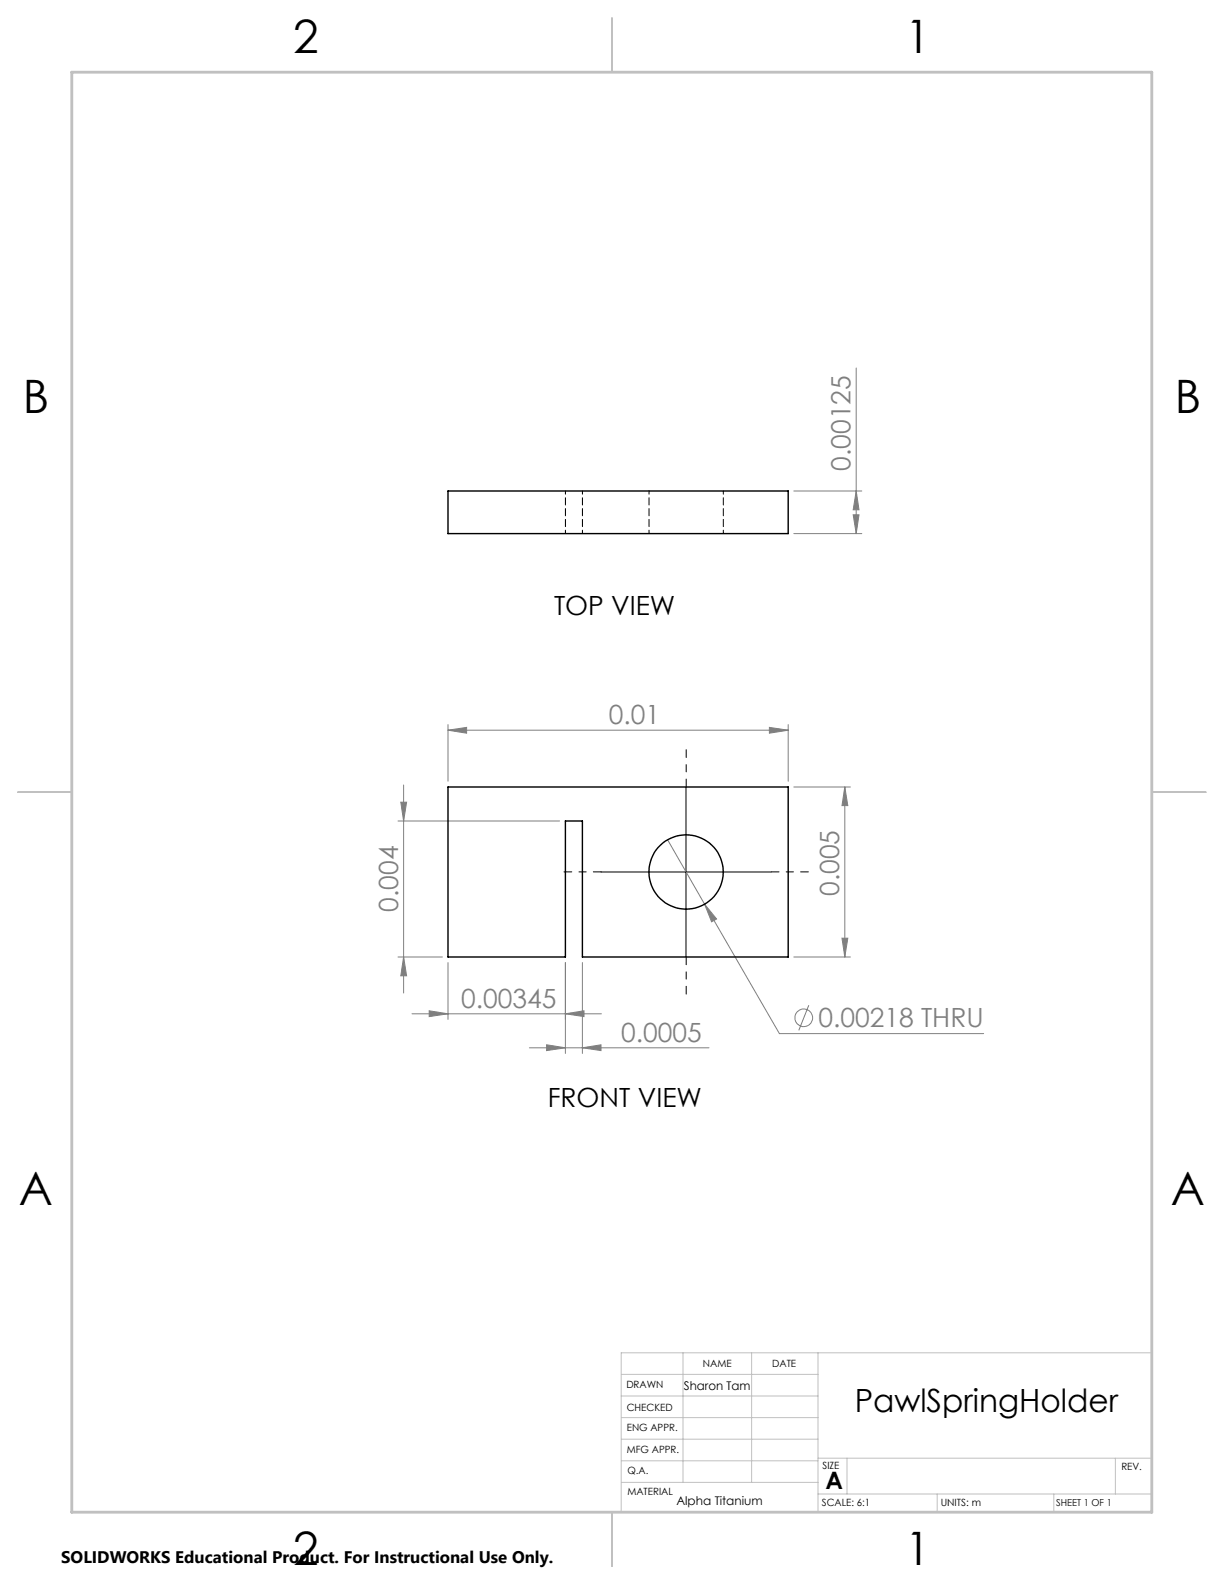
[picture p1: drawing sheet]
<svg xmlns="http://www.w3.org/2000/svg" width="216mm" height="279mm" viewBox="0 0 216 279" stroke-linecap="round" stroke-linejoin="round" font-family="sans-serif">
<g fill="none" stroke="#808080" stroke-width=".18">
<path d="M151 64.9v29.2M140 94.1h12M140 86.6h12M150.5 90.8h1l-.5 3.3zM151 86.6l.5 3.3h-1zM71.2 138.5v36.7M79 128.8l3.3-.5v1zM79 127.8v10M79 128.8h60M135.7 128.3l3.3 .5-3.3 .5zM139 127.8v10M140 138.8h10"/>
<path d="M149 138.8l.5 3.3h-1zM149 138.8v30M70.2 144.8h28.5M70.7 141.5h1l-.5 3.3zM117.8 148.1l19.7 34.2h36M124.3 159.5l2.1 2.6-.9 .5zM70.2 168.8h7.8M71.2 168.8l.5 3.3h-1zM72.7 178.8h33.4M75.7 178.3l3.3 .5-3.3 .5zM79 169.8v10M99.7 178.8l3.3-.5v1z"/>
<path d="M99.7 169.8v16M102.7 169.8v16M140 168.8h10M142.7 177.3l-1.8 4.5M148.5 165.5h1l-.5 3.3zM93.4 184.8h31.7M96.4 184.3l3.3 .5-3.3 .5zM102.7 184.8l3.3-.5v1z"/>
<circle cx="141.8" cy="179.5" r="1.55"/>
</g>
<path d="M121 138.8v-6.6M106 153.8h-6.5M136 153.8h6.6M121 168.8v6.5" fill="none" stroke="#000" stroke-width=".18" stroke-dasharray="15.2 1.3 1.3 1.3" stroke-dashoffset="13.9"/>
<path d="M121 138.8v30M106 153.8h30" fill="none" stroke="#000" stroke-width=".18"/>
<g fill="none" stroke="#c0c0c0" stroke-width=".18">
<path d="M120.5 238.6v22.9M132.6 238.6v22.9M144.3 238.6v28.1M203.2 238.6h-93.6v28.1M109.6 246.2h34.7M109.6 242.4h34.7M109.6 250h34.7M109.6 253.9h34.7M109.6 257.7h34.7M144.3 257.2h58.9M149.4 257.2v6.3M196.7 257.2v6.3"/>
<path d="M109.6 261.5h34.7M144.3 263.5h58.9M165.3 263.5v3.2M185.9 263.5v3.2"/>
</g>
<path d="M108 3.2v9.5M3.1 139.7h9.6M203.2 139.7h9.5M108 266.7v9.6" fill="none" stroke="#c0c0c0" stroke-width=".25"/>
<path d="M12.7 12.7h190.5v254h-190.5z" fill="none" stroke="#c0c0c0" stroke-width=".5"/>
<g fill="#808080">
<path d="M135.7 128.3l3.3 .5-3.3 .5zM79 128.8l3.3-.5v1z"/>
<path d="M124.3 159.5l1.2 3.1 .9-.5zM75.7 178.3l3.3 .5-3.3 .5zM99.7 178.8l3.3-.5v1z"/>
<path d="M96.4 184.3l3.3 .5-3.3 .5zM102.7 184.8l3.3-.5v1z"/>
<path d="M148.5 165.5h1l-.5 3.3zM149 138.8l.5 3.3h-1zM71.2 168.8l.5 3.3h-1zM70.7 141.5h1l-.5 3.3zM150.5 90.8h1l-.5 3.3zM151 86.6l.5 3.3h-1z"/>
</g>
<g fill="none" stroke="#000" stroke-width=".25">
<path d="M79 86.6h60v7.5h-60zM79 138.8h60v30h-36.3v-24h-3v24h-20.7z"/>
<circle cx="121" cy="153.8" r="6.6"/>
</g>
<path d="M99.7 94.1v-7.5M102.7 94.1v-7.5M114.5 86.6v7.5M127.6 94.1v-7.5" fill="none" stroke="#000" stroke-width=".18" stroke-dasharray="1.3 .6" stroke-dashoffset=".7"/>
<g font-size="8.1">
<text x="51.7" y="9.3">2</text>
<text x="159.7" y="9.3">1</text>
<text x="4" y="72.8">B</text>
<text x="207.2" y="72.8">B</text>
<text x="3.3" y="212.5">A</text>
<text x="206.5" y="212.5">A</text>
<text x="51.7" y="276">2</text>
<text x="159.7" y="276">1</text>
</g>
<text font-size="5.6" x="150.8" y="249">PawlSpringHolder</text>
<g font-size="4.7" fill="#808080">
<text x="150" y="83" transform="rotate(-90 150 83)">0.00125</text>
<text x="107.4" y="127.8">0.01</text>
<text x="70.2" y="160.8" transform="rotate(-90 70.2 160.8)">0.004</text>
<text x="148" y="158.1" transform="rotate(-90 148 158.1)">0.005</text>
<text x="81.3" y="177.8">0.00345</text>
<text x="109.6" y="183.8">0.0005</text>
<text x="144.4" y="181.2">0.00218 THRU</text>
</g>
<g font-size="4.7">
<text x="97.7" y="108.6">TOP VIEW</text>
<text x="96.6" y="195.2">FRONT VIEW</text>
</g>
<text font-size="4.2" x="145.6" y="262.7">A</text>
<text font-size="3" x="10.8" y="275.7">SOLIDWORKS Educational Product. For Instructional Use Only.</text>
<g font-size="2.1">
<text x="120.6" y="245.2">Sharon Tam</text>
<text x="119.3" y="265.4">Alpha Titanium</text>
</g>
<g font-size="1.8">
<text x="110.5" y="244.8">DRAWN</text>
<text x="124" y="241.1">NAME</text>
<text x="136.2" y="241.1">DATE</text>
<text x="110.5" y="248.9">CHECKED</text>
<text x="110.6" y="252.5">ENG APPR.</text>
<text x="110.6" y="256.3">MFG APPR.</text>
<text x="110.7" y="260">Q.A.</text>
<text x="110.7" y="263.6">MATERIAL</text>
<text x="145.1" y="259">SIZE</text>
<text x="197.8" y="259.2">REV.</text>
<text x="145" y="265.7">SCALE: 6:1</text>
<text x="165.9" y="265.7">UNITS: m</text>
</g>
<text font-size="1.7" x="186.3" y="265.7">SHEET 1 OF 1</text>
</svg>
